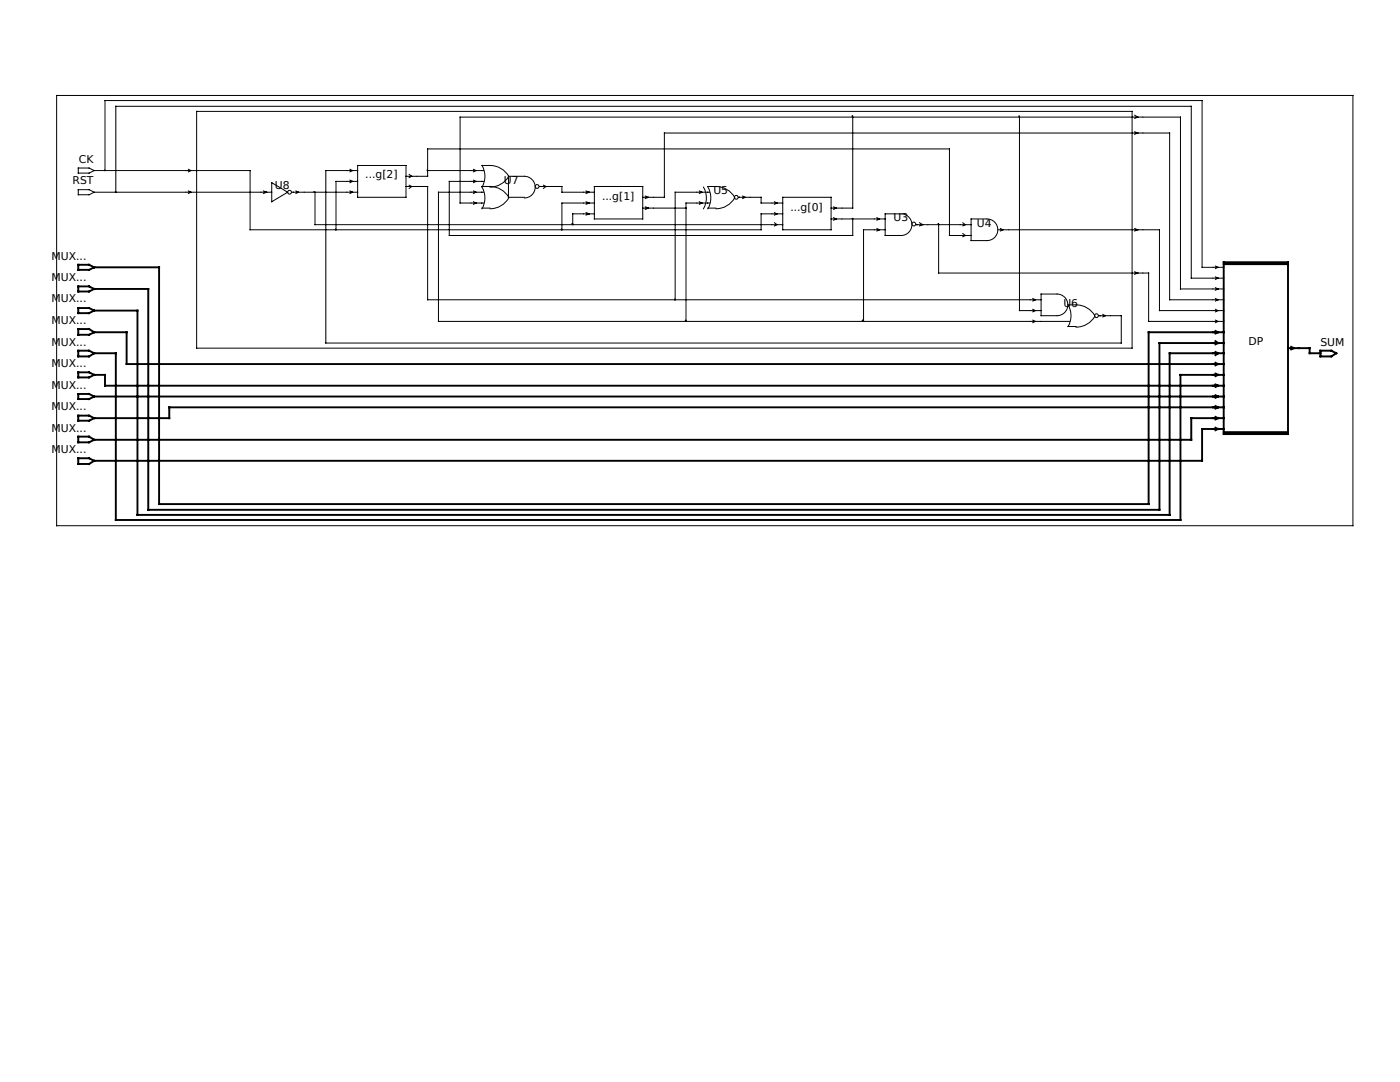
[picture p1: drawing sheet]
<svg xmlns="http://www.w3.org/2000/svg" width="279mm" height="216mm" viewBox="0 0 279 216" stroke-linecap="round" stroke-linejoin="round" font-family="sans-serif">
<g fill="none" stroke="#000" stroke-width=".2">
<path d="M11.3 19.1h258.7v85.8h-258.7zM15.6 33.5h2.2l1 .5-1 .5h-2.2zM15.6 37.8h2.2l1 .6-1 .5h-2.2zM18.8 34h31.1v11.8h102v-3.1h4.3M18.8 38.4h35.4M21 34v-13.9h218.9v33.2h4.3M23.1 38.4v-17.2h214.6v34.3h6.5M37.6 33.8l.5 .2-.5 .3M37.6 38.1l.5 .3-.5 .2M39.2 22.2h186.7v47.3h-186.7zM52.6 38.1l.6 .3-.6 .2M54.2 36.4l3.2 2-3.2 1.9z"/>
<path d="M58.3 38.4h13.1M59.1 38.1l.5 .3-.5 .2M62.9 38.4v6.4h93.3M69.9 35.9l.5 .3-.5 .2M69.9 38.1l.5 .3-.5 .2M69.9 33.8l.5 .2-.5 .3M71.4 33h9.6v6.4h-9.6zM71.4 34h-6.4v34.5h158.8v-5.5h-4.5M71.4 36.2h-4.3v9.6M81 37.2h4.3v22.6h122.5M81 35.2h4.3v-5.5h104.2v17.3h4.3M81.7 34.8l.5 .4-.5 .2"/>
<path d="M81.7 37l.5 .2-.5 .4M85.3 34h11.2M94.5 33.8l.5 .2-.5 .3M94.5 35.9l.5 .3-.5 .2M94.5 38.1l.5 .3-.5 .2M96.1 33a5.3 5.3 0 0 1 4.6 1.2l.8 1a4.3 4.3 0 0 1-3.7 2.1M96.1 37.2a5.3 5.3 0 0 1 4.6 1.2l.8 1M96.2 33a4.3 4.3 0 0 1 0 4.3 4.3 4.3 0 0 1 0 4.4M96.5 36.2h-6.8v10.8h80.5v-3.3M96.5 38.4h-9v25.7h126M101.5 39.5a4.3 4.3 0 0 1-3.7 2.2M104.6 39.4h-3.1v-4.2h3.1a2.16 2.16 0 0 1 2.2 2.1 2.16 2.16 0 0 1-2.2 2.2"/>
<path d="M107.7 37.2h4.4v1.2h6.5M108.5 37l.5 .2-.5 .4M117 38.1l.6 .3-.6 .2M118.6 37.2h9.7v6.5h-9.7zM128.3 39.4h4.3v-12.9h100.8v33.3h10.8M128.8 39.1l.6 .3-.6 .2M139.6 38.1l.5 .3-.5 .2M140.4 37.3a4.3 4.3 0 0 1 0 4.4M141.2 37.2a5.3 5.3 0 0 1 4.6 1.2l.8 1M141.3 37.3a4.3 4.3 0 0 1 0 4.4M141.6 38.4h-6.9v21.4M146.6 39.5a4.3 4.3 0 0 1-3.7 2.2"/>
<path d="M147.4 39.4h4.5v1.1h4.3M148.2 39.1l.5 .3-.5 .2M156.2 39.4h9.7v6.4h-9.7zM170.2 23.4v18.1h-4.3M203.5 23.4v38.6h4.3M226.4 23l.7 .4-.7 .2M226.4 26.3l.7 .2-.7 .3M94.5 40.3l.5 .2-.5 .3M96.1 41.5h1.7M96.5 40.5h-4.7v-17.1h143.8v34.3h8.6M117 40.3l.6 .2-.6 .3M117 42.4l.6 .3-.6 .2"/>
<path d="M118.6 42.7h-4.3v2.1M118.6 40.5h-6.5v5.3M128.3 41.5h8.6M128.8 41.3l.6 .2-.6 .3M139.6 40.3l.5 .2-.5 .3M141.2 41.5h1.7M141.6 40.5h-4.7v23.6M154.6 40.3l.5 .2-.5 .3M154.6 42.4l.5 .3-.5 .2M154.6 44.5l.5 .3-.5 .3M165.9 43.7h10.8M166.4 41.3l.5 .2-.5 .3"/>
<path d="M166.4 43.4l.5 .3-.5 .2M175 43.4l.5 .3-.5 .2M175 45.6l.5 .2-.5 .3M176.7 42.7h3.1a2.16 2.16 0 0 1 2.2 2.1 2.16 2.16 0 0 1-2.2 2.2h-3.1zM176.7 45.8h-4.4v18.3M182.9 44.8h10.9M183.5 44.5l.7 .3-.7 .3M187.3 44.8v9.7h41.9v9.6h15M192.2 44.5l.5 .3-.5 .3M192.2 46.6l.5 .4-.5 .2M193.8 43.7h3.2a2.16 2.16 0 0 1 2.1 2.1 2.16 2.16 0 0 1-2.1 2.2h-3.2zM199.1 45.8h32.3v16.2h12.8"/>
<path d="M199.6 45.6l.6 .2-.6 .3M206.1 59.6l.5 .2-.5 .3M207.8 58.7h3.1a2.16 2.16 0 0 1 2.2 2.1 2.16 2.16 0 0 1-2.2 2.2h-3.1zM226.4 45.6l.7 .2-.7 .3M226.4 54.2l.7 .3-.7 .2M242.6 53.1l.5 .2-.5 .3M242.6 55.2l.5 .3-.5 .3M242.6 57.4l.5 .3-.5 .2M242.6 59.6l.5 .2-.5 .3M206.1 61.7l.5 .3-.5 .2M206.1 63.9l.5 .2-.5 .3M213.1 60.8a5.3 5.3 0 0 1 4.6 1.2l.8 1"/>
<path d="M213.1 65.2h1.7M213.2 60.8a4.3 4.3 0 0 1 0 4.4M218.5 63.1a4.3 4.3 0 0 1-3.7 2.2M220.1 62.7l.5 .3-.5 .2M242.6 61.7l.5 .3-.5 .2M242.6 63.9l.5 .2-.5 .3"/>
<circle cx="57.8" cy="38.4" r=".38"/>
<circle cx="107.2" cy="37.2" r=".38"/>
<circle cx="146.9" cy="39.4" r=".38"/>
<circle cx="182.4" cy="44.7" r=".38"/>
<circle cx="218.8" cy="63" r=".38"/>
</g>
<g fill="none" stroke="#000" stroke-width=".38">
<path d="M15.6 52.8h2.2l1 .5-1 .5h-2.2zM15.6 57.2h2.2l1 .5-1 .5h-2.2zM18.8 53.3h13v47.3h197.4v-34.3h15M18.8 57.7h10.8v44h201.8v-33.2h12.8M244.2 52.3h12.8v34.3h-12.8zM244.2 52.7h12.8M15.6 70h2.2l1 .5-1 .6h-2.2zM15.6 74.3h2.2l1 .5-1 .5h-2.2zM15.6 61.5h2.2l1 .5-1 .5h-2.2zM15.6 65.7h2.2l1 .6-1 .5h-2.2zM15.6 78.6h2.2l1 .5-1 .5h-2.2zM18.8 66.3h6.5v6.3h218.9"/>
<path d="M18.8 70.5h4.3v33.3h212.5v-29h8.6M18.8 62h8.6v40.7h206v-32.2h10.8M18.8 74.8h2.2v2.2h223.2M18.8 79.1h225.4M242.6 66l.5 .3-.5 .2M242.6 68.1l.5 .4-.5 .2M242.6 70.2l.5 .3-.5 .4M242.6 72.4l.5 .2-.5 .3M242.6 74.5l.5 .3-.5 .3M242.6 76.7l.5 .3-.5 .2M242.6 78.9l.5 .2-.5 .3M257 69.5h4.4v1h2.1"/>
<path d="M257.7 69.2l.5 .3-.5 .2M263.5 70h2.2l1 .5-1 .6h-2.2zM15.6 82.9h2.2l1 .5-1 .5h-2.2zM15.6 87.1h2.2l1 .7-1 .5h-2.2zM15.6 91.4h2.2l1 .5-1 .7h-2.2zM242.6 81l.5 .3-.5 .2M242.6 83.2l.5 .2-.5 .3M242.6 85.3l.5 .3-.5 .3M244.2 86.2h12.8M244.2 81.3h-210.4v2.1h-15M244.2 83.4h-6.5v4.4h-218.9M244.2 85.6h-4.3v6.3h-221.1"/>
</g>
<g fill="#000" stroke="#000" stroke-width=".2">
<circle cx="20.9" cy="34" r=".06"/>
<circle cx="23.1" cy="38.3" r=".06"/>
<circle cx="62.7" cy="38.3" r=".06"/>
<circle cx="85.3" cy="34" r=".06"/>
<circle cx="170.1" cy="23.2" r=".06"/>
<circle cx="203.4" cy="23.2" r=".06"/>
<circle cx="67" cy="45.8" r=".06"/>
<circle cx="112.1" cy="45.8" r=".06"/>
<circle cx="114.2" cy="44.6" r=".06"/>
<circle cx="134.7" cy="59.8" r=".06"/>
<circle cx="136.8" cy="41.5" r=".06"/>
<circle cx="170.1" cy="43.6" r=".06"/>
<circle cx="187.3" cy="44.6" r=".06"/>
<circle cx="136.8" cy="63.9" r=".06"/>
<circle cx="172.1" cy="63.9" r=".06"/>
</g>
<g font-size="2.2">
<text x="15.7" y="32.5">CK</text>
<text x="72.9" y="35.6">...g[2]</text>
<text x="14.5" y="36.7">RST</text>
<text x="54.9" y="37.7">U8</text>
<text x="100.6" y="36.7">U7</text>
<text x="120.1" y="39.9">...g[1]</text>
<text x="142.4" y="38.7">U5</text>
<text x="157.7" y="42">...g[0]</text>
<text x="178.3" y="44.2">U3</text>
<text x="194.9" y="45.2">U4</text>
<text x="10.3" y="51.8">MUX...</text>
<text x="10.3" y="56.1">MUX...</text>
<text x="10.3" y="64.6">MUX...</text>
<text x="10.3" y="60.3">MUX...</text>
<text x="212.2" y="61.3">U6</text>
<text x="10.3" y="69">MUX...</text>
<text x="249.2" y="68.8">DP</text>
<text x="263.5" y="69">SUM</text>
<text x="10.3" y="73.3">MUX...</text>
<text x="10.3" y="77.6">MUX...</text>
<text x="10.3" y="81.8">MUX...</text>
<text x="10.3" y="86.1">MUX...</text>
<text x="10.3" y="90.4">MUX...</text>
</g>
</svg>
